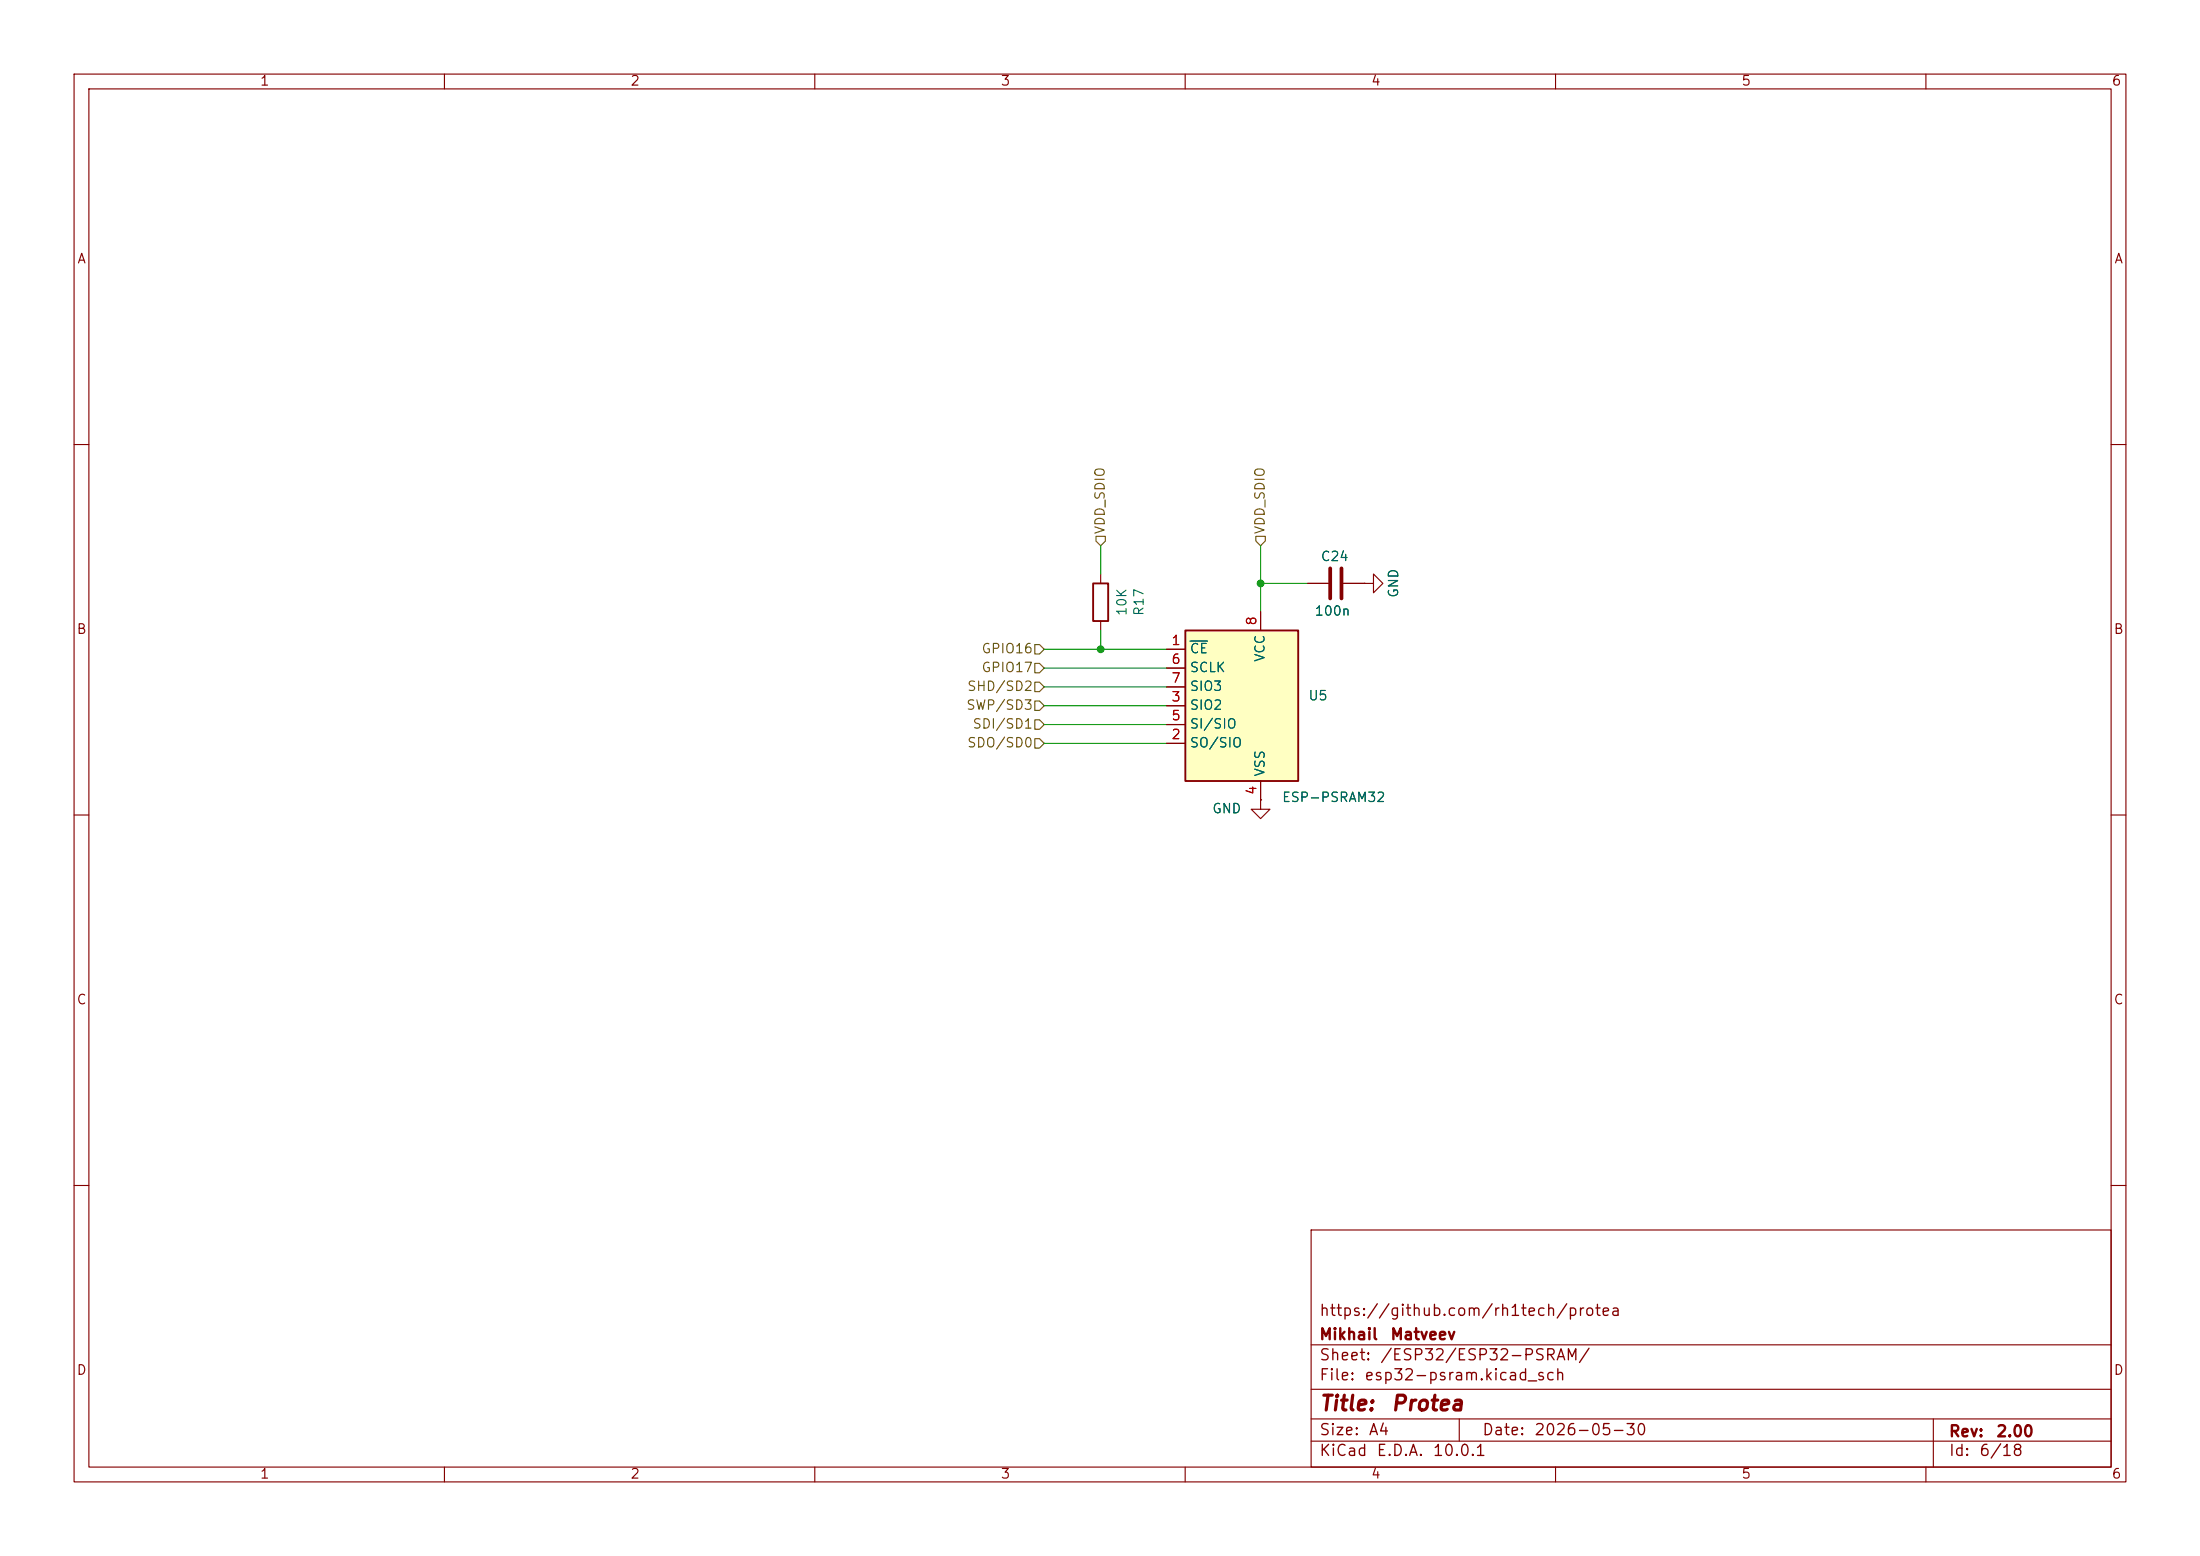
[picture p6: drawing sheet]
(kicad_sch
 (version 20260306)
 (generator "eeschema")
 (generator_version "10.0")
 (paper "A4")
 (title_block
  (title "${NAME}")
  (date "${DATE}")
  (rev "${VERSION}")
  (company "Mikhail Matveev")
  (comment 1 "https://github.com/rh1tech/protea"))
 (lib_symbols
  (symbol "Protea:C"
   (pin_numbers (hide yes))
   (pin_names
    (offset 0.254)) (exclude_from_sim no) (in_bom yes) (on_board yes)
   (in_pos_files yes)
   (duplicate_pin_numbers_are_jumpers no)
   (property "Reference" "C" (at 0.635 2.54 0) (show_name no) (do_not_autoplace no) (effects (font (size 1.27 1.27)) (justify left)))
   (property "Value" "C" (at 0.635 -2.54 0) (show_name no) (do_not_autoplace no) (effects (font (size 1.27 1.27)) (justify left)))
   (property "Footprint" "" (at 0.9652 -3.81 0) (show_name no) (do_not_autoplace no) (hide yes) (effects (font (size 1.27 1.27))))
   (property "Datasheet" "" (at 0 0 0) (show_name no) (do_not_autoplace no) (hide yes) (effects (font (size 1.27 1.27))))
   (property "Description" "Unpolarized capacitor" (at 0 0 0) (show_name no) (do_not_autoplace no) (hide yes) (effects (font (size 1.27 1.27))))
   (symbol "C_0_1"
    (polyline (pts (xy -2.032 0.762) (xy 2.032 0.762)) (stroke (width 0.508) (type default)) (fill (type none)))
    (polyline (pts (xy -2.032 -0.762) (xy 2.032 -0.762)) (stroke (width 0.508) (type default)) (fill (type none))))
   (symbol "C_1_1"
    (pin passive line (at 0 3.81 270) (length 2.794) (name "" (effects (font (size 1.27 1.27)))) (number "1" (effects (font (size 1.27 1.27)))))
    (pin passive line (at 0 -3.81 90) (length 2.794) (name "" (effects (font (size 1.27 1.27)))) (number "2" (effects (font (size 1.27 1.27))))))
   (embedded_fonts no))
  (symbol "Protea:ESP-PSRAM32" (exclude_from_sim no) (in_bom yes) (on_board yes)
   (in_pos_files yes)
   (duplicate_pin_numbers_are_jumpers no)
   (property "Reference" "PSR1" (at -8.89 1.2701 0) (show_name no) (do_not_autoplace no) (effects (font (size 1.27 1.27)) (justify right)))
   (property "Value" "PSRAM" (at -8.89 -1.2699 0) (show_name no) (do_not_autoplace no) (effects (font (size 1.27 1.27)) (justify right)))
   (property "Footprint" "" (at 0 -15.24 0) (show_name no) (do_not_autoplace no) (hide yes) (effects (font (size 1.27 1.27))))
   (property "Datasheet" "https://www.espressif.com/sites/default/files/documentation/esp-psram32_datasheet_en.pdf" (at -10.16 12.7 0) (show_name no) (do_not_autoplace no) (hide yes) (effects (font (size 1.27 1.27))))
   (property "Description" "" (at 0 0 0) (show_name no) (do_not_autoplace no) (hide yes) (effects (font (size 1.27 1.27))))
   (symbol "ESP-PSRAM32_0_1"
    (rectangle (start -7.62 10.16) (end 7.62 -10.16) (stroke (width 0.254) (type default)) (fill (type background))))
   (symbol "ESP-PSRAM32_1_1"
    (pin input line (at 10.16 7.62 180) (length 2.54) (name "~{CE}" (effects (font (size 1.27 1.27)))) (number "1" (effects (font (size 1.27 1.27)))))
    (pin output line (at 10.16 -5.08 180) (length 2.54) (name "SO/SIO" (effects (font (size 1.27 1.27)))) (number "2" (effects (font (size 1.27 1.27)))))
    (pin bidirectional line (at 10.16 0 180) (length 2.54) (name "SIO2" (effects (font (size 1.27 1.27)))) (number "3" (effects (font (size 1.27 1.27)))))
    (pin power_in line (at -2.54 -12.7 90) (length 2.54) (name "VSS" (effects (font (size 1.27 1.27)))) (number "4" (effects (font (size 1.27 1.27)))))
    (pin input line (at 10.16 -2.54 180) (length 2.54) (name "SI/SIO" (effects (font (size 1.27 1.27)))) (number "5" (effects (font (size 1.27 1.27)))))
    (pin output line (at 10.16 5.08 180) (length 2.54) (name "SCLK" (effects (font (size 1.27 1.27)))) (number "6" (effects (font (size 1.27 1.27)))))
    (pin bidirectional line (at 10.16 2.54 180) (length 2.54) (name "SIO3" (effects (font (size 1.27 1.27)))) (number "7" (effects (font (size 1.27 1.27)))))
    (pin power_in line (at -2.54 12.7 270) (length 2.54) (name "VCC" (effects (font (size 1.27 1.27)))) (number "8" (effects (font (size 1.27 1.27))))))
   (embedded_fonts no))
  (symbol "Protea:GND"
   (power global)
   (pin_numbers (hide yes))
   (pin_names
    (offset 0) (hide yes)) (exclude_from_sim no) (in_bom yes) (on_board yes)
   (in_pos_files yes)
   (duplicate_pin_numbers_are_jumpers no)
   (property "Reference" "#PWR" (at 0 -6.35 0) (show_name no) (do_not_autoplace no) (hide yes) (effects (font (size 1.27 1.27))))
   (property "Value" "GND" (at 0 -3.81 0) (show_name no) (do_not_autoplace no) (effects (font (size 1.27 1.27))))
   (property "Footprint" "" (at 0 0 0) (show_name no) (do_not_autoplace no) (hide yes) (effects (font (size 1.27 1.27))))
   (property "Datasheet" "" (at 0 0 0) (show_name no) (do_not_autoplace no) (hide yes) (effects (font (size 1.27 1.27))))
   (property "Description" "Power symbol creates a global label with name \"GND\" , ground" (at 0 0 0) (show_name no) (do_not_autoplace no) (hide yes) (effects (font (size 1.27 1.27))))
   (symbol "GND_0_1"
    (polyline (pts (xy 0 0) (xy 0 -1.27) (xy 1.27 -1.27) (xy 0 -2.54) (xy -1.27 -1.27) (xy 0 -1.27)) (stroke (width 0) (type default)) (fill (type none))))
   (symbol "GND_1_1"
    (pin power_in line (at 0 0 270) (length 0) (name "" (effects (font (size 1.27 1.27)))) (number "1" (effects (font (size 1.27 1.27))))))
   (embedded_fonts no))
  (symbol "Protea:R"
   (pin_numbers (hide yes))
   (pin_names
    (offset 0)) (exclude_from_sim no) (in_bom yes) (on_board yes)
   (in_pos_files yes)
   (duplicate_pin_numbers_are_jumpers no)
   (property "Reference" "R" (at 2.032 0 90) (show_name no) (do_not_autoplace no) (effects (font (size 1.27 1.27))))
   (property "Value" "R" (at 0 0 90) (show_name no) (do_not_autoplace no) (effects (font (size 1.27 1.27))))
   (property "Footprint" "" (at -1.778 0 90) (show_name no) (do_not_autoplace no) (hide yes) (effects (font (size 1.27 1.27))))
   (property "Datasheet" "" (at 0 0 0) (show_name no) (do_not_autoplace no) (hide yes) (effects (font (size 1.27 1.27))))
   (property "Description" "Resistor" (at 0 0 0) (show_name no) (do_not_autoplace no) (hide yes) (effects (font (size 1.27 1.27))))
   (symbol "R_0_1"
    (rectangle (start -1.016 -2.54) (end 1.016 2.54) (stroke (width 0.254) (type default)) (fill (type none))))
   (symbol "R_1_1"
    (pin passive line (at 0 3.81 270) (length 1.27) (name "" (effects (font (size 1.27 1.27)))) (number "1" (effects (font (size 1.27 1.27)))))
    (pin passive line (at 0 -3.81 90) (length 1.27) (name "" (effects (font (size 1.27 1.27)))) (number "2" (effects (font (size 1.27 1.27))))))
   (embedded_fonts no)))
 (junction
  (at 148.59 87.63)
  (diameter 0)
  (color 0 0 0 0))
 (junction
  (at 170.18 78.74)
  (diameter 0)
  (color 0 0 0 0))
 (wire
  (pts (xy 148.59 73.66) (xy 148.59 77.47))
  (stroke (width 0) (type default)))
 (wire
  (pts (xy 157.48 100.33) (xy 140.97 100.33))
  (stroke (width 0) (type default)))
 (wire
  (pts (xy 148.59 85.09) (xy 148.59 87.63))
  (stroke (width 0) (type default)))
 (wire
  (pts (xy 140.97 90.17) (xy 157.48 90.17))
  (stroke (width 0) (type default)))
 (wire
  (pts (xy 157.48 97.79) (xy 140.97 97.79))
  (stroke (width 0) (type default)))
 (wire
  (pts (xy 157.48 92.71) (xy 140.97 92.71))
  (stroke (width 0) (type default)))
 (wire
  (pts (xy 140.97 87.63) (xy 148.59 87.63))
  (stroke (width 0) (type default)))
 (wire
  (pts (xy 148.59 87.63) (xy 157.48 87.63))
  (stroke (width 0) (type default)))
 (wire
  (pts (xy 170.18 73.66) (xy 170.18 78.74))
  (stroke (width 0) (type default)))
 (wire
  (pts (xy 157.48 95.25) (xy 140.97 95.25))
  (stroke (width 0) (type default)))
 (wire
  (pts (xy 176.53 78.74) (xy 170.18 78.74))
  (stroke (width 0) (type default)))
 (wire
  (pts (xy 170.18 78.74) (xy 170.18 82.55))
  (stroke (width 0) (type default)))
 (hierarchical_label "SHD{slash}SD2"
  (shape input)
  (at 140.97 92.71 180)
  (effects (font (size 1.27 1.27)) (justify right)))
 (hierarchical_label "SDI{slash}SD1"
  (shape input)
  (at 140.97 97.79 180)
  (effects (font (size 1.27 1.27)) (justify right)))
 (hierarchical_label "GPIO17"
  (shape input)
  (at 140.97 90.17 180)
  (effects (font (size 1.27 1.27)) (justify right)))
 (hierarchical_label "SDO{slash}SD0"
  (shape input)
  (at 140.97 100.33 180)
  (effects (font (size 1.27 1.27)) (justify right)))
 (hierarchical_label "SWP{slash}SD3"
  (shape input)
  (at 140.97 95.25 180)
  (effects (font (size 1.27 1.27)) (justify right)))
 (hierarchical_label "VDD_SDIO"
  (shape input)
  (at 148.59 73.66 90)
  (effects (font (size 1.27 1.27)) (justify left)))
 (hierarchical_label "VDD_SDIO"
  (shape input)
  (at 170.18 73.66 90)
  (effects (font (size 1.27 1.27)) (justify left)))
 (hierarchical_label "GPIO16"
  (shape input)
  (at 140.97 87.63 180)
  (effects (font (size 1.27 1.27)) (justify right)))
 (symbol
  (lib_id "Protea:GND")
  (at 170.18 107.95 0)
  (unit 1)
  (body_style 1)
  (exclude_from_sim no)
  (in_bom yes)
  (on_board yes)
  (in_pos_files yes)
  (dnp no)
  (property "Reference" "#PWR054" (at 170.18 114.3 0) (hide yes) (show_name no) (do_not_autoplace no) (effects (font (size 1.27 1.27))))
  (property "Value" "GND" (at 167.64 109.22 0) (show_name no) (do_not_autoplace no) (effects (font (size 1.27 1.27)) (justify right)))
  (property "Footprint" "" (at 170.18 107.95 0) (hide yes) (show_name no) (do_not_autoplace no) (effects (font (size 1.27 1.27))))
  (property "Datasheet" "" (at 170.18 107.95 0) (hide yes) (show_name no) (do_not_autoplace no) (effects (font (size 1.27 1.27))))
  (property "Description" "Power symbol creates a global label with name \"GND\" , ground" (at 170.18 107.95 0) (hide yes) (show_name no) (do_not_autoplace no) (effects (font (size 1.27 1.27))))
  (pin "1"))
 (symbol
  (lib_id "Protea:R")
  (at 148.59 81.28 180)
  (unit 1)
  (body_style 1)
  (exclude_from_sim no)
  (in_bom yes)
  (on_board yes)
  (in_pos_files yes)
  (dnp no)
  (property "Reference" "R17" (at 153.8478 81.28 90) (show_name no) (do_not_autoplace no) (effects (font (size 1.27 1.27))))
  (property "Value" "10K" (at 151.5364 81.28 90) (show_name no) (do_not_autoplace no) (effects (font (size 1.27 1.27))))
  (property "Footprint" "Protea:R_0603_1608Metric_HandSolder" (at 150.368 81.28 90) (hide yes) (show_name no) (do_not_autoplace no) (effects (font (size 1.27 1.27))))
  (property "Datasheet" "" (at 148.59 81.28 0) (hide yes) (show_name no) (do_not_autoplace no) (effects (font (size 1.27 1.27))))
  (property "Description" "Resistor" (at 148.59 81.28 0) (hide yes) (show_name no) (do_not_autoplace no) (effects (font (size 1.27 1.27))))
  (property "AliExpress" "https://www.aliexpress.com/item/1005005945735199.html" (at 148.59 81.28 0) (hide yes) (show_name no) (do_not_autoplace no) (effects (font (size 1.27 1.27))))
  (property "LCSC" "" (at 148.59 81.28 0) (show_name no) (do_not_autoplace no) (effects (font (size 1.27 1.27))))
  (pin "1")
  (pin "2"))
 (symbol
  (lib_id "Protea:GND")
  (at 184.15 78.74 90)
  (unit 1)
  (body_style 1)
  (exclude_from_sim no)
  (in_bom yes)
  (on_board yes)
  (in_pos_files yes)
  (dnp no)
  (property "Reference" "#PWR055" (at 190.5 78.74 0) (hide yes) (show_name no) (do_not_autoplace no) (effects (font (size 1.27 1.27))))
  (property "Value" "GND" (at 188.214 78.74 0) (show_name no) (do_not_autoplace no) (effects (font (size 1.27 1.27))))
  (property "Footprint" "" (at 184.15 78.74 0) (hide yes) (show_name no) (do_not_autoplace no) (effects (font (size 1.27 1.27))))
  (property "Datasheet" "" (at 184.15 78.74 0) (hide yes) (show_name no) (do_not_autoplace no) (effects (font (size 1.27 1.27))))
  (property "Description" "Power symbol creates a global label with name \"GND\" , ground" (at 184.15 78.74 0) (hide yes) (show_name no) (do_not_autoplace no) (effects (font (size 1.27 1.27))))
  (pin "1"))
 (symbol
  (lib_id "Protea:ESP-PSRAM32")
  (at 167.64 95.25 0)
  (mirror y)
  (unit 1)
  (body_style 1)
  (exclude_from_sim no)
  (in_bom yes)
  (on_board yes)
  (in_pos_files yes)
  (dnp no)
  (property "Reference" "U5" (at 176.53 93.9799 0) (show_name no) (do_not_autoplace no) (effects (font (size 1.27 1.27)) (justify right)))
  (property "Value" "ESP-PSRAM32" (at 172.974 107.696 0) (show_name no) (do_not_autoplace no) (effects (font (size 1.27 1.27)) (justify right)))
  (property "Footprint" "Protea:SO-8" (at 167.64 110.49 0) (hide yes) (show_name no) (do_not_autoplace no) (effects (font (size 1.27 1.27))))
  (property "Datasheet" "https://www.espressif.com/sites/default/files/documentation/esp-psram32_datasheet_en.pdf" (at 177.8 82.55 0) (hide yes) (show_name no) (do_not_autoplace no) (effects (font (size 1.27 1.27))))
  (property "Description" "" (at 167.64 95.25 0) (hide yes) (show_name no) (do_not_autoplace no) (effects (font (size 1.27 1.27))))
  (property "AliExpress" "https://www.aliexpress.com/item/1005006440914173.html" (at 167.64 95.25 0) (hide yes) (show_name no) (do_not_autoplace no) (effects (font (size 1.27 1.27))))
  (pin "1")
  (pin "2")
  (pin "3")
  (pin "4")
  (pin "5")
  (pin "6")
  (pin "7")
  (pin "8"))
 (symbol
  (lib_id "Protea:C")
  (at 180.34 78.74 90)
  (unit 1)
  (body_style 1)
  (exclude_from_sim no)
  (in_bom yes)
  (on_board yes)
  (in_pos_files yes)
  (dnp no)
  (property "Reference" "C24" (at 182.118 75.184 90) (show_name no) (do_not_autoplace no) (effects (font (size 1.27 1.27)) (justify left)))
  (property "Value" "100n" (at 182.372 82.55 90) (show_name no) (do_not_autoplace no) (effects (font (size 1.27 1.27)) (justify left)))
  (property "Footprint" "Protea:C_0603_1608Metric_HandSolder" (at 184.15 77.7748 0) (hide yes) (show_name no) (do_not_autoplace no) (effects (font (size 1.27 1.27))))
  (property "Datasheet" "" (at 180.34 78.74 0) (hide yes) (show_name no) (do_not_autoplace no) (effects (font (size 1.27 1.27))))
  (property "Description" "Unpolarized capacitor" (at 180.34 78.74 0) (hide yes) (show_name no) (do_not_autoplace no) (effects (font (size 1.27 1.27))))
  (property "AliExpress" "https://www.aliexpress.com/item/33008008276.html" (at 180.34 78.74 0) (hide yes) (show_name no) (do_not_autoplace no) (effects (font (size 1.27 1.27))))
  (property "LCSC" "C63339" (at 180.34 78.74 0) (hide yes) (show_name no) (do_not_autoplace no) (effects (font (size 1.27 1.27))))
  (pin "1")
  (pin "2")))
